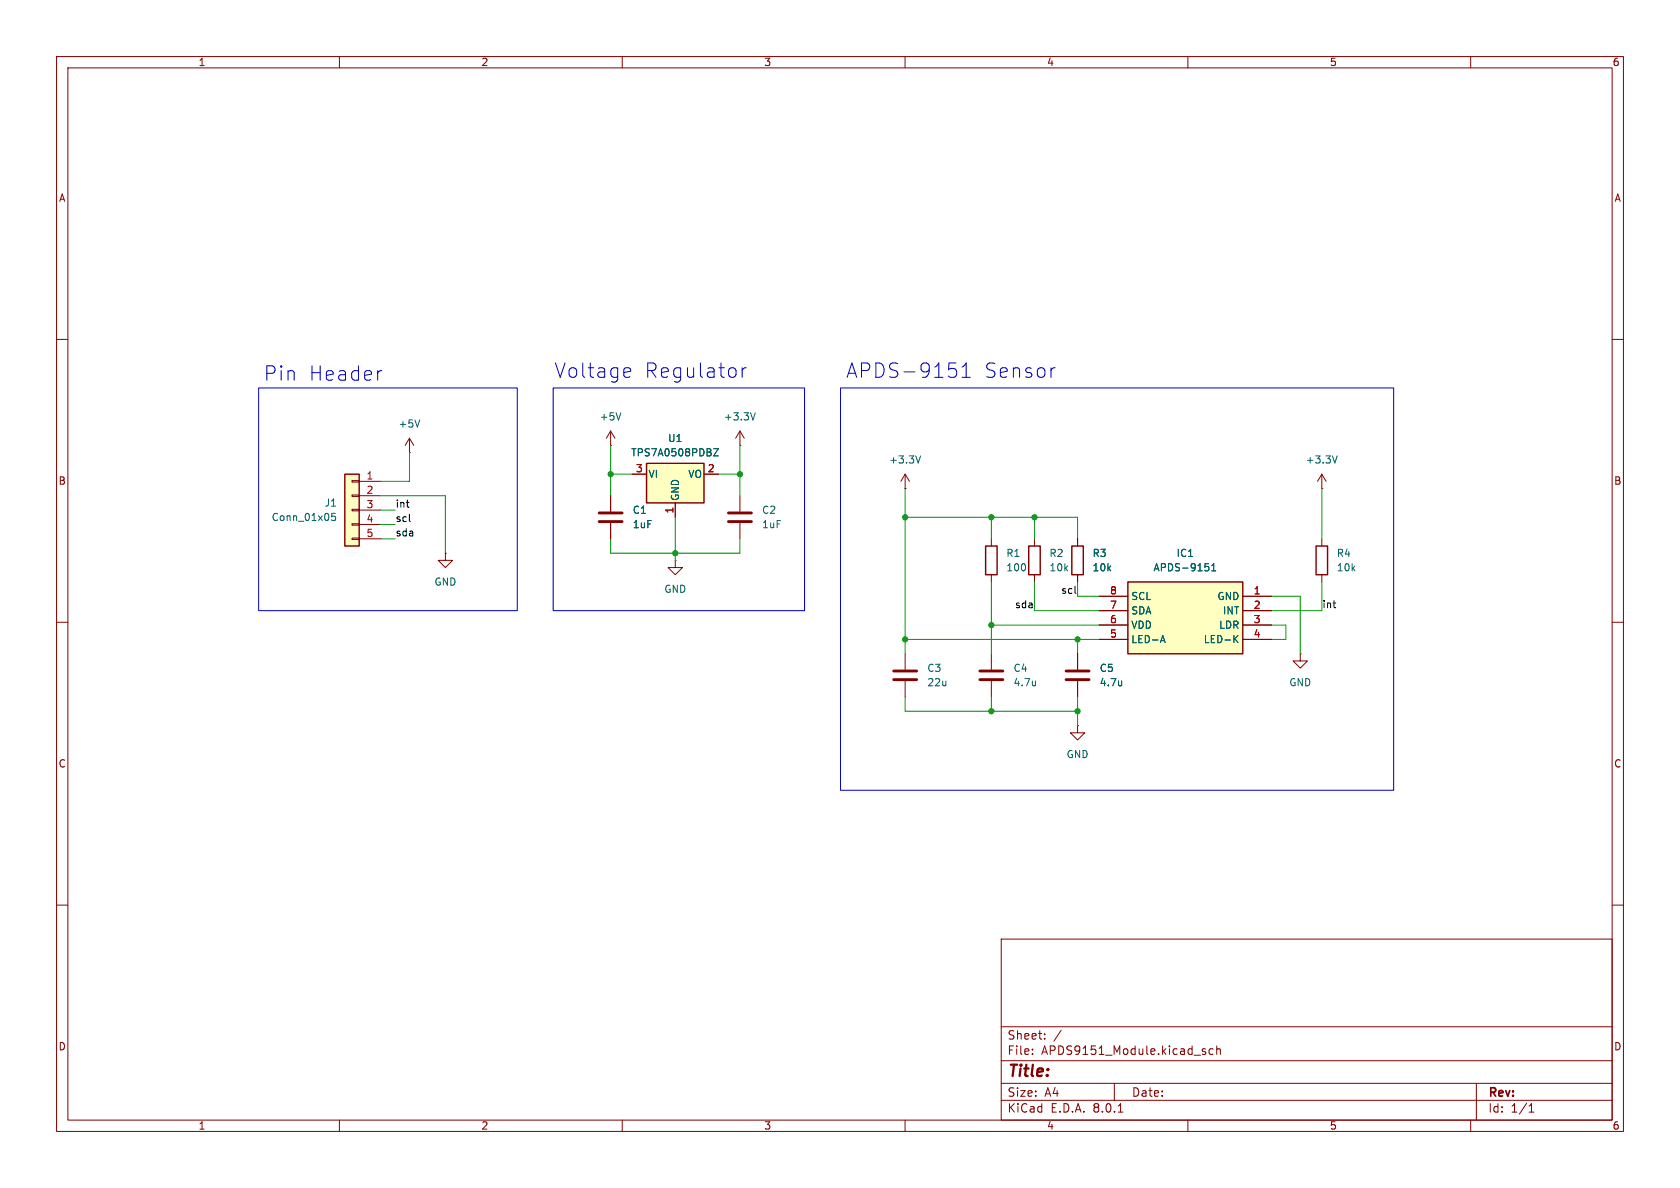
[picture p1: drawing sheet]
<svg xmlns="http://www.w3.org/2000/svg" width="297mm" height="210mm" viewBox="0 0 297 210" stroke-linecap="round" stroke-linejoin="round" font-family="sans-serif">
<g fill="none" stroke="#840000" stroke-width=".18">
<path d="M10 10h277v190h-277zM12 12h273v186h-273zM60 10v2M110 10v2M160 10v2M210 10v2M260 10v2M10 60h2M285 60h2M130.8 78.7h.1M130.8 76.2l-.8 1.3M130.8 76.2v2.5"/>
<path d="M130.8 76.2l.8 1.3M160 86.4h.1M160 83.8l-.7 1.3M160 83.8v2.6M160 83.8l.8 1.3M10 110h2M285 110h2M10 160h2M285 160h2M177 166h108v32h-108zM60 198v2M110 198v2"/>
<path d="M160 198v2M177 194.5h108M177 191.5h108M177 187.5h108M177 181.5h108M182.5 186.3v.1M182.5 185.5v.1M184.7 183.6v.1M184.7 182.8v.1M187.6 182.1l-1.3 2M197 191.5v3M197.7 196.6h.8"/>
<path d="M210 198v2M212.7 185.9l.4 .1 .1 .2-.2 .2h-.3M212.7 185.4l.4 .1M214.5 185.5l-.5-.1-.3 .3v.4l.2 .2h.6M215.1 185.5l.2-.1 .4 .1v.9M215.1 184.9v1.5M260 198v2M261 191.5v6.5M270.3 196.6h.9M270.3 195.5l.4-.4v1.5"/>
</g>
<path d="M133.5 73l-.4 1.2M162.7 80.6l-.4 1.3" fill="none" stroke="#006464" stroke-width=".18"/>
<path d="M114.3 81.9h10.2v7h-10.2z" fill="#ffffc2"/>
<path d="M114.3 81.9h10.2v7h-10.2z" fill="none" stroke="#840000" stroke-width=".25"/>
<path d="M72.4 77.5l-.8 1.2M72.4 77.5v2.5M72.4 77.5l.8 1.2M72.4 80h.1M78.7 97.8v1.3h1.3l-1.3 1.2-1.2-1.2h1.2M78.7 97.8h.1M111.8 83.8h2.5M119.4 88.9v2.5M124.5 83.8h2.5" fill="none" stroke="#840000" stroke-width=".18"/>
<path d="M74.2 74.2l-.4 1.3M126.2 79.3h.8l-.8 1.3h.8" fill="none" stroke="#006464" stroke-width=".18"/>
<path d="M61 83.8h2.5v12.7h-2.5z" fill="#ffffc2"/>
<g fill="none" stroke="#840000" stroke-width=".18">
<path d="M107.9 78.7h.1M107.9 76.2l-.7 1.3M107.9 76.2v2.5M107.9 76.2l.8 1.3M62.2 95.1h1.3v.3h-1.3zM62.2 92.6h1.3v.2h-1.3zM62.2 90h1.3v.3h-1.3zM62.2 87.5h1.3v.3h-1.3zM62.2 85h1.3v.2h-1.3zM63.5 85.1h3.8M63.5 87.6h3.8M63.5 90.2h3.8"/>
<path d="M63.5 92.7h3.8M63.5 95.3h3.8M107.9 87.6v2.8M107.9 92.5v2.8M119.4 99.1v1.2h1.2l-1.2 1.3-1.3-1.3h1.3M119.4 99.1h.1M130.8 87.6v2.8M130.8 92.5v2.8M190.5 128.3v1.2h1.3l-1.3 1.3-1.3-1.3h1.3M190.5 128.3h.1"/>
</g>
<path d="M61 83.8h2.5v12.7h-2.5z" fill="none" stroke="#840000" stroke-width=".25"/>
<path d="M109.8 73l-.5 1.2M59.3 90.7h-.6l-.1 .7 .2-.2 .4 .1 .1 .2v.4l-.2 .1-.5-.1" fill="none" stroke="#006464" stroke-width=".18"/>
<path d="M105.9 92.2h4.1M105.9 90.7h4.1M128.8 92.2h4M128.8 90.7h4" fill="none" stroke="#840000" stroke-width=".51"/>
<path d="M199.4 102.9h20.3v12.7h-20.3z" fill="#ffffc2"/>
<path d="M174.2 96.5h2.1v5.1h-2.1zM181.9 96.5h2v5.1h-2zM189.5 96.5h2v5.1h-2zM232.7 96.5h2v5.1h-2zM199.4 102.9h20.3v12.7h-20.3z" fill="none" stroke="#840000" stroke-width=".25"/>
<g fill="none" stroke="#840000" stroke-width=".18">
<path d="M107.9 87.6v2.8M107.9 92.5v2.8M111.8 83.8h2.5M119.4 88.9v2.5M124.5 83.8h2.5M175.3 95.3v1.2M182.9 95.3v1.2M190.5 95.3v1.2M233.7 86.4h.1M233.7 83.8l-.8 1.3M233.7 83.8v2.6M233.7 95.3v1.2"/>
<path d="M233.7 83.8l.7 1.3M160 115.6v2.8M175.3 101.6v1.3M175.3 115.6v2.8M182.9 101.6v1.3M190.5 101.6v1.3M190.5 115.6v2.8M194.3 105.4h5.1M194.3 108h5.1M194.3 110.5h5.1M194.3 113h5.1M219.7 105.4h5.1"/>
<path d="M219.7 108h5.1M219.7 110.5h5.1M219.7 113h5.1M229.9 115.6v1.2h1.2l-1.2 1.3-1.3-1.3h1.3M229.9 115.6h.1M233.7 101.6v1.3M160 120.4v2.8M175.3 120.4v2.8M190.5 120.4v2.8"/>
</g>
<g fill="none" stroke="#006464" stroke-width=".18">
<path d="M126.2 79.3h.8l-.8 1.3h.8M213.1 99.6h.6M236.4 80.6l-.4 1.3M205.3 113.2h.6M205.6 112.3l.4 1.3M213.2 100.1h.3l.2 .3v.4l-.5 .1M214.2 100.9h.7M214.2 100l.4-.4v1.3M218.3 112.9l.6 .7M218.9 112.3l-.8 .8M183.1 120.4v.8M183.1 121.1l-.1 .1"/>
<path d="M198.3 120.4v.8M198.3 121.1l-.1 .1"/>
</g>
<path d="M158 118.6h4.1M173.2 118.6h4.1M188.5 118.6h4M158 120.1h4.1M173.2 120.1h4.1M188.5 120.1h4" fill="none" stroke="#840000" stroke-width=".51"/>
<path d="M71.8 88.8h.5M72.2 89.7h.1M72.4 92.1l.2 .1M190.1 104.8l.1 .1M235.7 106.6h.4M236 107.4h.1" fill="none" stroke="#0f0f0f" stroke-width=".18"/>
<g fill="none" stroke="#0000c2" stroke-width=".18">
<path d="M45.7 68.6h45.7v39.4h-45.7zM67.2 65.5h.3M97.8 68.6h44.4v39.4h-44.4zM110.6 65l.8 .1 .1 .5-1.2 .3M111.4 66.6l-.8 .1M131.2 65v1.7M131.9 65a.65 .65 0 0 0-.7 .5M148.6 68.6h97.8v71.1h-97.8zM167.8 64.2h1.2M168.6 65.1l.5 .5v.6l-.5 .5M170.1 66.7h1.4M170.1 64.9l.7-.7v2.5"/>
<path d="M186.3 65h.2"/>
</g>
<g fill="none" stroke="#009600" stroke-width=".18">
<path d="M107.9 78.7v8.9M130.8 78.7v8.9M67.3 90.2h2.5M67.3 92.7h2.5M67.3 87.6h11.4v10.2M67.3 95.3h2.5M72.4 80v5.1h-5.1M107.9 95.3v2.5h22.9v-2.5M107.9 83.8h3.9M119.4 91.4v7.7M127 83.8h3.8M160 91.4h30.5v3.9"/>
<path d="M160 86.4v29.2M175.3 91.4v3.9M182.9 91.4v3.9M233.7 86.4v8.9M160 113h34.3M175.3 102.9v12.7M175.3 110.5h19M182.9 102.9v5.1h11.4M190.5 102.9v2.5h3.8M190.5 113v2.6M224.8 110.5h2.5v2.5h-2.5M224.8 105.4h5.1v10.2"/>
<path d="M233.7 102.9v5.1h-8.9M160 123.2v2.5h30.5M175.3 123.2v2.5M190.5 123.2v5.1"/>
</g>
<g fill="#009600" stroke="#009600" stroke-width=".18">
<circle cx="160" cy="113" r=".46"/>
<circle cx="160" cy="91.4" r=".46"/>
<circle cx="175.3" cy="91.4" r=".46"/>
<circle cx="130.8" cy="83.8" r=".46"/>
<circle cx="107.9" cy="83.8" r=".46"/>
<circle cx="119.4" cy="97.8" r=".46"/>
<circle cx="190.5" cy="113" r=".46"/>
<circle cx="182.9" cy="91.4" r=".46"/>
<circle cx="175.3" cy="125.7" r=".46"/>
<circle cx="190.5" cy="125.7" r=".46"/>
<circle cx="175.3" cy="110.5" r=".46"/>
</g>
<g font-size="3.5" fill="#0000c2">
<text x="46.6" y="67.5">Pin</text>
<text x="54.5" y="67.5">Header</text>
<text x="98" y="67">Voltage</text>
<text x="113.9" y="67">Regulator</text>
<text x="149.5" y="67">APDS-9151</text>
<text x="173.9" y="67">Sensor</text>
</g>
<text font-size="2.8" fill="#840000" x="178" y="190.9">Title:</text>
<g font-size="2.1" fill="#840000">
<text x="178" y="184">Sheet:</text>
<text x="178" y="186.7">File:</text>
<text x="184.1" y="186.7">APDS9151_Module.kicad_sch</text>
<text x="178" y="196.9">KiCad</text>
<text x="178" y="194.1">Size:</text>
<text x="184.7" y="194.1">A4</text>
<text x="185.7" y="196.9">E.D.A.</text>
<text x="193.3" y="196.9">8.0.1</text>
<text x="200" y="194.1">Date:</text>
<text x="263" y="194.3">Rev:</text>
<text x="263" y="196.9">Id:</text>
<text x="267.1" y="196.9">1/1</text>
</g>
<g font-size="1.8" fill="#840000">
<text x="35" y="11.9">1</text>
<text x="85" y="11.9">2</text>
<text x="135" y="11.9">3</text>
<text x="185" y="11.9">4</text>
<text x="235" y="11.9">5</text>
<text x="285" y="11.9">6</text>
<text x="10.3" y="35.9">A</text>
<text x="285.3" y="35.9">A</text>
<text x="10.3" y="85.9">B</text>
<text x="285.3" y="85.9">B</text>
<text x="10.3" y="135.9">C</text>
<text x="285.3" y="135.9">C</text>
<text x="10.3" y="185.9">D</text>
<text x="285.3" y="185.9">D</text>
<text x="35" y="199.9">1</text>
<text x="85" y="199.9">2</text>
<text x="135" y="199.9">3</text>
<text x="185" y="199.9">4</text>
<text x="235" y="199.9">5</text>
<text x="285" y="199.9">6</text>
</g>
<g font-size="1.8" fill="#006464">
<text x="70.4" y="75.8">+5V</text>
<text x="105.9" y="74.5">+5V</text>
<text x="127.9" y="74.5">+3.3V</text>
<text x="111.5" y="80.9">TPS7A0508PDBZ</text>
<text x="118" y="78.3">U1</text>
<text x="157.1" y="82.1">+3.3V</text>
<text x="230.7" y="82.1">+3.3V</text>
<text x="57.3" y="89.8">J1</text>
<text x="114.6" y="84.7">VI</text>
<text x="120.2" y="88.6" transform="rotate(-90 120.2 88.6)">GND</text>
<text x="121.6" y="84.7">VO</text>
<text x="47.9" y="92.3">Conn_01x05</text>
<text x="111.8" y="91">C1</text>
<text x="111.8" y="93.6">1uF</text>
<text x="134.6" y="91">C2</text>
<text x="134.6" y="93.6">1uF</text>
<text x="177.8" y="98.7">R1</text>
<text x="177.8" y="101.2">100</text>
<text x="185.4" y="98.7">R2</text>
<text x="185.4" y="101.2">10k</text>
<text x="193" y="98.7">R3</text>
<text x="193" y="101.2">10k</text>
<text x="203.8" y="101.2">APDS-9151</text>
<text x="207.9" y="98.7">IC1</text>
<text x="236.2" y="98.7">R4</text>
<text x="236.2" y="101.2">10k</text>
<text x="76.7" y="103.7">GND</text>
<text x="117.3" y="105">GND</text>
<text x="199.9" y="106.3">SCL</text>
<text x="215.1" y="106.3">GND</text>
<text x="199.9" y="113.9">LED-A</text>
<text x="199.9" y="111.4">VDD</text>
<text x="199.9" y="108.8">SDA</text>
<text x="212.7" y="113.9">LED-K</text>
<text x="215.4" y="111.4">LDR</text>
<text x="216.1" y="108.8">INT</text>
<text x="163.8" y="119">C3</text>
<text x="179.1" y="119">C4</text>
<text x="194.3" y="119">C5</text>
<text x="163.8" y="121.5">22u</text>
<text x="179.1" y="121.5">4.7u</text>
<text x="194.3" y="121.5">4.7u</text>
<text x="227.8" y="121.5">GND</text>
<text x="188.5" y="134.2">GND</text>
</g>
<g font-size="1.8" fill="#a90000">
<text x="112.3" y="83.6">3</text>
<text x="125" y="83.6">2</text>
<text x="64.7" y="84.8">1</text>
<text x="64.7" y="87.4">2</text>
<text x="64.7" y="89.9">3</text>
<text x="64.7" y="92.5">4</text>
<text x="64.7" y="95">5</text>
<text x="119.1" y="90.9" transform="rotate(-90 119.1 90.9)">1</text>
<text x="196.1" y="107.7">7</text>
<text x="196.1" y="105.2">8</text>
<text x="221.5" y="105.2">1</text>
<text x="221.5" y="107.7">2</text>
<text x="196.1" y="112.8">5</text>
<text x="196.1" y="110.2">6</text>
<text x="221.5" y="110.2">3</text>
<text x="221.5" y="112.8">4</text>
</g>
<g font-size="1.8" fill="#0f0f0f">
<text x="69.8" y="89.8">int</text>
<text x="69.8" y="92.4">scl</text>
<text x="69.8" y="94.9">sda</text>
<text x="179.4" y="107.6">sda</text>
<text x="187.5" y="105.1">scl</text>
<text x="233.7" y="107.6">int</text>
</g>
</svg>
